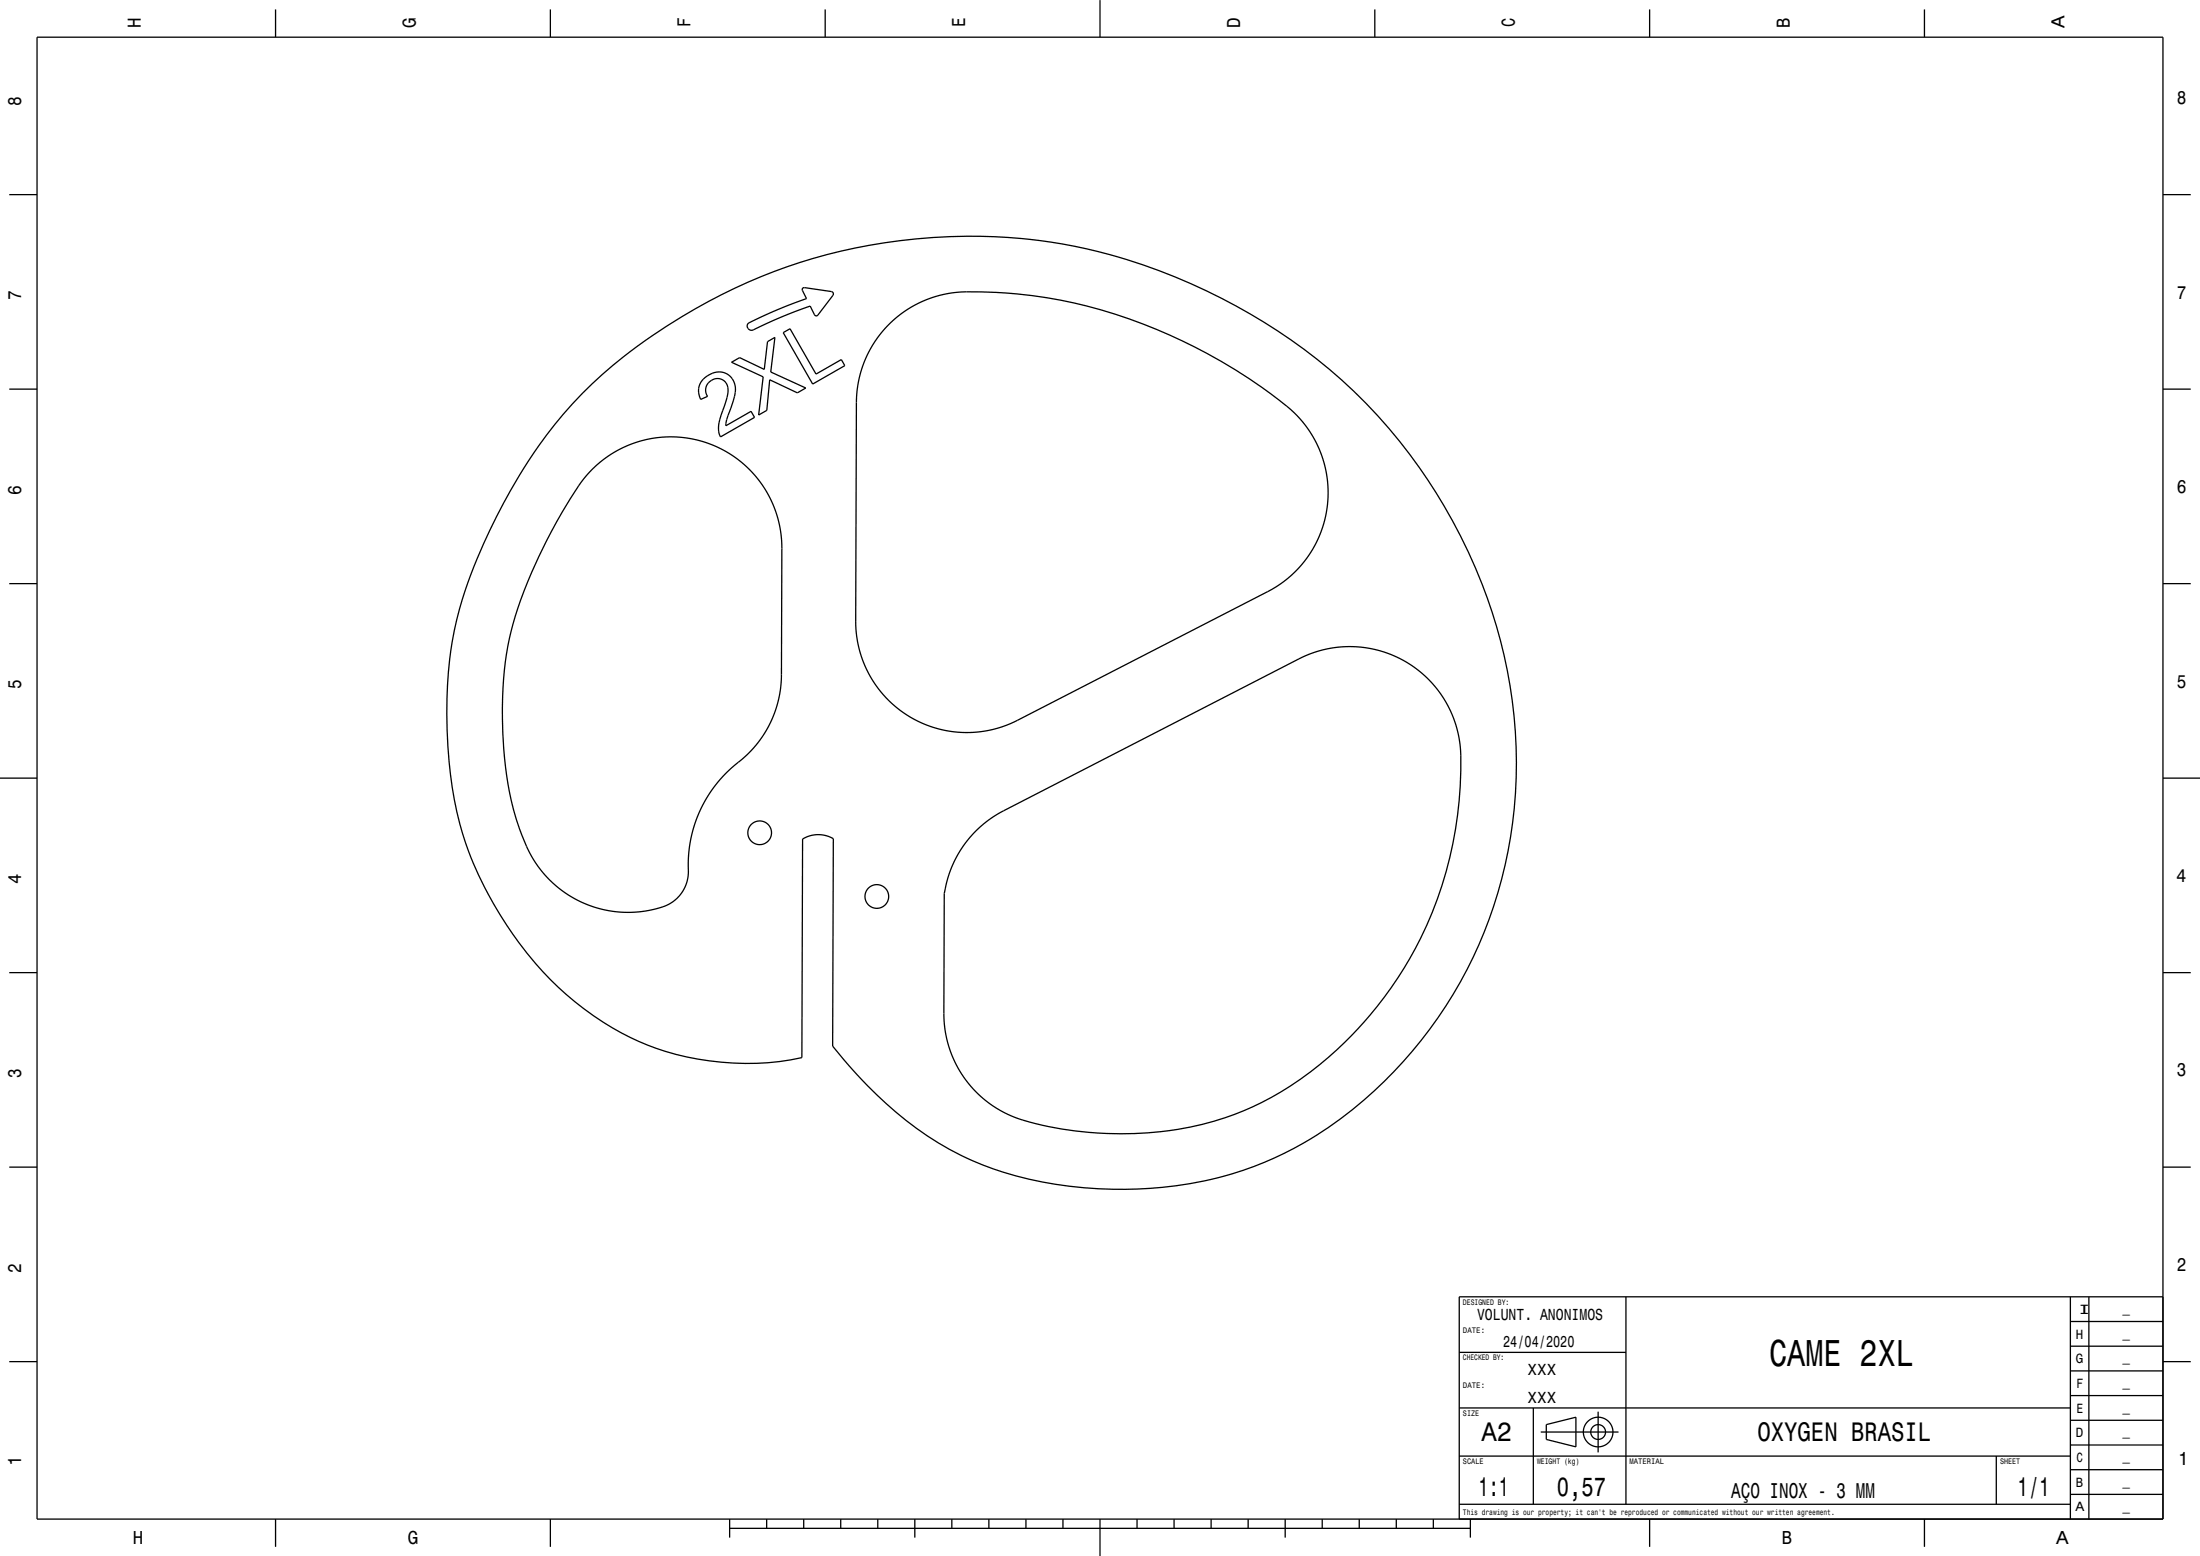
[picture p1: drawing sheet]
<svg xmlns="http://www.w3.org/2000/svg" width="594mm" height="420mm" viewBox="0 0 594 420" stroke-linecap="round" stroke-linejoin="round" font-family="sans-serif">
<g fill="none" stroke="#000" stroke-width=".35">
<path d="M10 10h574v400h-574zM74.4 2.5v7.5M148.6 2.5v7.5M222.8 2.5v7.5M297 0v10M371.2 2.5v7.5M445.4 2.5v7.5M519.6 2.5v7.5M2.5 52.5h7.5M584 52.5h7.5M197.5 97.8l2.2-1.3 6.7 3.2 .8-7.5 2-1.1-1.1 9.3 9.5 4.3-2.3 1.3-7.5-3.5-.8 8.3-2.2 1.2 1.3-10.3zM202.1 87.3l7.7-3.7 8-3-1.2-2.4a.51 .51 0 0 1 .6-.6l7.3 1.1 .4 .3v.7l-4.1 5.4a.53 .53 0 0 1-.9-.1l-1.1-2.4-7.6 2.9-7.2 3.3a1.21 1.21 0 0 1-1.7 .2 1.21 1.21 0 0 1-.2-1.7z"/>
<path d="M211.5 89.8l1.8-1.1 7 12.3 6.9-3.9 .9 1.6-8.7 5zM239.9 87.7l4.1-3.5 4.8-2.7 3-1.2 2.4-.7 5.2-.8a128.1 128.1 0 0 1 63.1 14.9 128.8 128.8 0 0 1 26.2 17l2.3 2.3 1.8 2.3 1.8 2.8 1.5 2.9 1 2.8 .8 2.9 .5 3.2 .2 3-.2 3.2-.5 3.2-.7 2.7-1.1 3-1.4 2.7-1.9 3-1.8 2.3-2.3 2.3-3 2.3-3.2 2-69.3 35.6-4.2 1.5-4.7 .9-4.5 .1-4.9-.6-4.1-1.2-4.6-2.1-3.7-2.5-3.3-3-3-3.7-2.2-3.9-1.7-4.4-1-4.4-.3-4.3 .2-58.9 .2-3.3 1-5.1 1.8-4.7 2.6-4.2zM2.5 105h7.5M157.2 106.2a149.1 149.1 0 0 1 147-36.1 155.2 155.2 0 0 1 67.8 42.1 142.7 142.7 0 0 1 37.1 85.3 118.7 118.7 0 0 1-53.7 109 96.6 96.6 0 0 1-54.9 14.5 94.3 94.3 0 0 1-44.2-10.8 108.7 108.7 0 0 1-31.5-27.8l.2-56a8.1 8.1 0 0 0-8.3 .1l-.2 59a72.2 72.2 0 0 1-65.8-19 99.1 99.1 0 0 1-27.3-47.3 128.6 128.6 0 0 1-.8-48.9 138 138 0 0 1 17.7-42.1 121 121 0 0 1 16.9-22zM190 102.3a5 5 0 0 1 7.6-.3 5.6 5.6 0 0 1 .7 5.1l-1 3.1a11.3 11.3 0 0 0-1.3 4.7l6.8-3.9 .9 1.7-9.2 5.2a5.5 5.5 0 0 1-.4-3.8l1.9-5.7a5.4 5.4 0 0 0-.3-5.4 3.1 3.1 0 0 0-4 0 3.1 3.1 0 0 0-.7 4l-1.8 .8a4.6 4.6 0 0 1 .8-5.5zM584 105h7.5M159.7 126.9l2.2-2.1 2.4-1.8 2.8-1.6 3-1.4 3.1-1 2.6-.6 3-.4 3.3-.1 3 .3 3.4 .6 3.1 1 2.7 1.2 2.7 1.5 2.4 1.7 2.3 1.9 2.4 2.6 2.6 3.6 2.1 4 1.4 4.3 .7 4.2 .2 3-.1 34.6-.4 4.4-.7 3.2-1 3.1-1.4 2.9-1.7 2.8-3.4 4.3-5.1 4.4-2.8 2.9-2.6 3.3-2.2 3.7-2 4.6-1.2 4.3-.6 4.2-.1 5.8-.4 1.9-.7 1.7-.9 1.4-1.2 1.3-1.3 1.1-1.8 .9-3.1 .9-2.7 .5-3.2 .3-2.8-.1-3.2-.4-5.1-1.3-4.9-2.3-4.5-3.2-2.3-2.2-1.8-2.1-3-4.7a68.9 68.9 0 0 1-6.7-25.4 98.6 98.6 0 0 1 2.9-38.3 132.3 132.3 0 0 1 18.5-37zM2.5 157.5h7.5M584 157.5h7.5M0 210h10M584 210h10M263.5 224.3l3.4-2.9 3.8-2.4 80.1-41.2 4.6-1.9 4.4-1 3-.3h3.2l3.2 .3 3 .6 2.8 1 2.8 1.2 2.8 1.6 2.4 1.7 2.3 2 2 2.2 2 2.6 1.5 2.5 1.3 2.8 1.1 3 .8 3.2 .3 3.2a103.3 103.3 0 0 1-48.6 92.3 82.7 82.7 0 0 1-46.8 11.2 80.8 80.8 0 0 1-24.3-4.2l-3.7-1.6-3.6-2.2-3.1-2.6-2.7-2.9-2.4-3.5-1.9-3.8-1.3-3.5-.8-4.2-.3-3.7 .1-32.6 1.2-4.7 1.7-4.4 2.6-4.2z"/>
<path d="M2.5 262.5h7.5M584 262.5h7.5M2.5 315h7.5M584 315h7.5M439 350v56M559 356.7h25M559 350v60M564 350v60M584 350h-190v60M2.5 367.5h7.5M394 365h45M559 376.7h25"/>
<path d="M559 370h25M559 363.4h25M584 367.5h7.5M394 393h165M394 380h165M414 380v26M416 386.5h21M417.5 384.5l8-2v8l-8-2zM431.5 381v11M539 393v13M559 396.7h25M559 390h25"/>
<path d="M559 383.4h25M74.4 410v7.5M148.6 410v7.5M197 412.5h200M197 410v5M207 410v2.5M217 410v2.5M227 410v2.5M237 410v2.5M247 410v5M257 410v2.5M267 410v2.5"/>
<path d="M277 410v2.5M287 410v2.5M297 410v10M307 410v2.5M317 410v2.5M327 410v2.5M337 410v2.5M347 410v5M357 410v2.5M367 410v2.5M377 410v2.5M387 410v2.5"/>
<path d="M394 406h165M397 410v5M445.4 410v7.5M519.6 410v7.5M559 403.4h25"/>
<circle cx="205.1" cy="224.8" r="3.2"/>
<circle cx="236.7" cy="242" r="3.2"/>
<circle cx="431.5" cy="386.5" r="4"/>
<circle cx="431.5" cy="386.5" r="2"/>
</g>
<text font-size="10.1" x="477.7" y="368.6">CAME 2XL</text>
<g font-size="7.2">
<text x="400" y="388.8">A2</text>
<text x="474.5" y="389.1">OXYGEN BRASIL</text>
<text x="399.2" y="403.8">1:1</text>
<text x="420.4" y="403.8">0,57</text>
<text x="544.8" y="403.8">1/1</text>
</g>
<text font-size="5.8" x="467.4" y="404.3">AÇO INOX - 3 MM</text>
<g font-size="5">
<text x="38" y="7.5" transform="rotate(-90 38 7.5)">H</text>
<text x="112.2" y="7.5" transform="rotate(-90 112.2 7.5)">G</text>
<text x="186.4" y="7.3" transform="rotate(-90 186.4 7.3)">F</text>
<text x="260.6" y="7.3" transform="rotate(-90 260.6 7.3)">E</text>
<text x="334.8" y="7.5" transform="rotate(-90 334.8 7.5)">D</text>
<text x="409" y="7.3" transform="rotate(-90 409 7.3)">C</text>
<text x="483.2" y="7.5" transform="rotate(-90 483.2 7.5)">B</text>
<text x="557.4" y="7.7" transform="rotate(-90 557.4 7.7)">A</text>
<text x="5.7" y="28.6" transform="rotate(-90 5.7 28.6)">8</text>
<text x="587.8" y="28.1">8</text>
<text x="5.7" y="81.1" transform="rotate(-90 5.7 81.1)">7</text>
<text x="587.8" y="80.6">7</text>
<text x="5.7" y="133.6" transform="rotate(-90 5.7 133.6)">6</text>
<text x="587.8" y="133.1">6</text>
<text x="587.8" y="185.6">5</text>
<text x="5.7" y="186.1" transform="rotate(-90 5.7 186.1)">5</text>
<text x="5.7" y="238.7" transform="rotate(-90 5.7 238.7)">4</text>
<text x="587.6" y="238.1">4</text>
<text x="5.7" y="291.1" transform="rotate(-90 5.7 291.1)">3</text>
<text x="587.8" y="290.6">3</text>
<text x="5.7" y="343.6" transform="rotate(-90 5.7 343.6)">2</text>
<text x="587.8" y="343.1">2</text>
<text x="5.7" y="395.7" transform="rotate(-90 5.7 395.7)">1</text>
<text x="588.1" y="395.6">1</text>
<text x="35.9" y="416.8">H</text>
<text x="110.1" y="416.8">G</text>
<text x="481.1" y="416.8">B</text>
<text x="555.1" y="416.8">A</text>
</g>
<g font-size="4.3">
<text x="398.8" y="356.2">VOLUNT. ANONIMOS</text>
<text x="405.9" y="363.7">24/04/2020</text>
<text x="412.5" y="371.2">XXX</text>
<text x="412.5" y="378.7">XXX</text>
</g>
<g font-size="3.6">
<text x="561.1" y="354.6">I</text>
<text x="560.5" y="361.3">H</text>
<text x="560.5" y="368">G</text>
<text x="560.6" y="374.6">F</text>
<text x="560.6" y="381.3">E</text>
<text x="560.5" y="388">D</text>
<text x="560.6" y="394.6">C</text>
<text x="560.5" y="401.3">B</text>
<text x="560.4" y="408">A</text>
</g>
<g font-size="2.9">
<text x="573.1" y="354.4">_</text>
<text x="573.1" y="361.1">_</text>
<text x="573.1" y="367.7">_</text>
<text x="573.1" y="374.4">_</text>
<text x="573.1" y="381.1">_</text>
<text x="573.1" y="387.7">_</text>
<text x="573.1" y="394.4">_</text>
<text x="573.1" y="401.1">_</text>
<text x="573.1" y="407.7">_</text>
</g>
<g font-size="2.2">
<text x="395" y="352.2">DESIGNED BY:</text>
<text x="395" y="359.7">DATE:</text>
<text x="395" y="367.2">CHECKED BY:</text>
<text x="395" y="374.7">DATE:</text>
<text x="395" y="382.2">SIZE</text>
<text x="395" y="395.2">SCALE</text>
<text x="415" y="395.2">WEIGHT (kg)</text>
<text x="440" y="395.2">MATERIAL</text>
<text x="540" y="395.2">SHEET</text>
<text x="395" y="408.8">This drawing is our property; it can't be reproduced or communicated without our written agreement.</text>
</g>
</svg>
